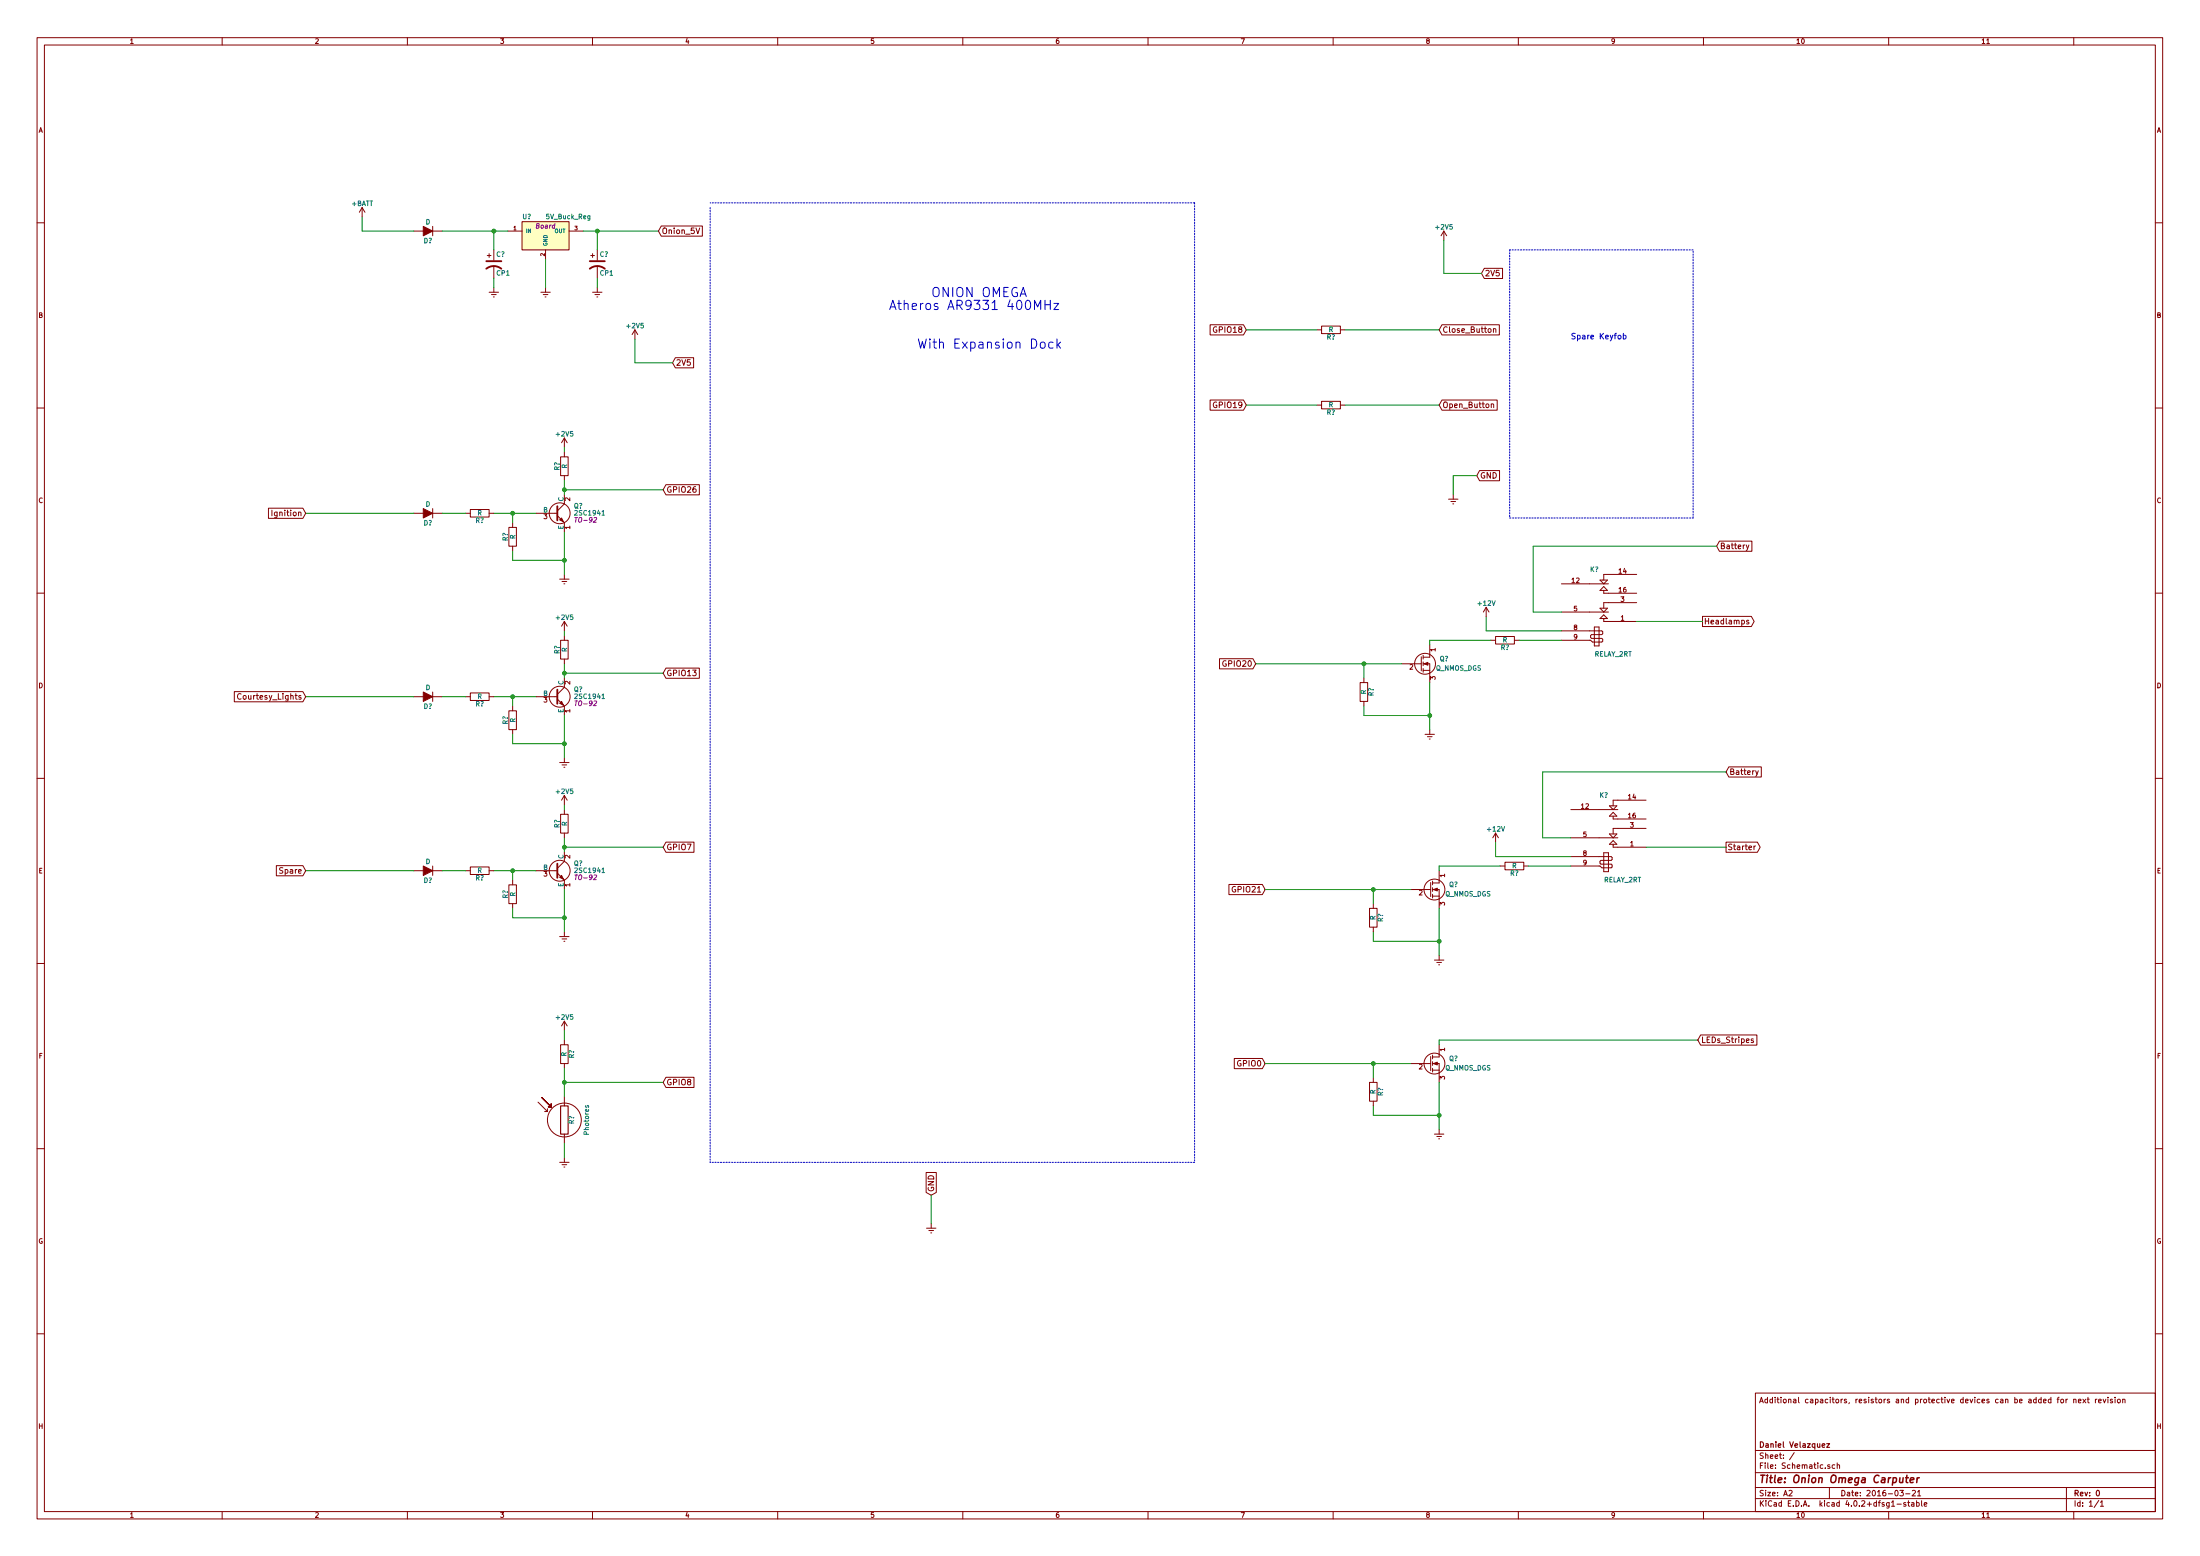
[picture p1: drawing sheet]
EESchema Schematic File Version 2
LIBS:power
LIBS:device
LIBS:transistors
LIBS:conn
LIBS:linear
LIBS:regul
LIBS:74xx
LIBS:cmos4000
LIBS:adc-dac
LIBS:memory
LIBS:xilinx
LIBS:microcontrollers
LIBS:dsp
LIBS:microchip
LIBS:analog_switches
LIBS:motorola
LIBS:texas
LIBS:intel
LIBS:audio
LIBS:interface
LIBS:digital-audio
LIBS:philips
LIBS:display
LIBS:cypress
LIBS:siliconi
LIBS:opto
LIBS:atmel
LIBS:contrib
LIBS:valves
EELAYER 25 0
EELAYER END
$Descr A2 23386 16535
encoding utf-8
Sheet 1 1
Title "Onion Omega Carputer"
Date "2016-03-21"
Rev "0"
Comp "Daniel Velazquez"
Comment1 ""
Comment2 ""
Comment3 ""
Comment4 "Additional capacitors, resistors and protective devices can be added for next revision"
$EndDescr
$Comp
L LM7824CT U?
U 1 1
P 5800 2500
F 0 "U?" H 5600 2700 50  0000 C CNN
F 1 "5V_Buck_Reg" H 5800 2700 50  0000 L CNN
F 2 "Board" H 5800 2600 50  0000 C CIN
F 3 "" H 5800 2500 50  0000 C CNN
	1    5800 2500
	1    0    0    -1  
$EndComp
$Comp
L D D?
U 1 1
P 4550 2450
F 0 "D?" H 4550 2550 50  0000 C CNN
F 1 "D" H 4550 2350 50  0000 C CNN
F 2 "" H 4550 2450 50  0000 C CNN
F 3 "" H 4550 2450 50  0000 C CNN
	1    4550 2450
	-1   0    0    1   
$EndComp
$Comp
L CP1 C?
U 1 1
P 5250 2800
F 0 "C?" H 5275 2900 50  0000 L CNN
F 1 "CP1" H 5275 2700 50  0000 L CNN
F 2 "" H 5250 2800 50  0000 C CNN
F 3 "" H 5250 2800 50  0000 C CNN
	1    5250 2800
	1    0    0    -1  
$EndComp
$Comp
L CP1 C?
U 1 1
P 6350 2800
F 0 "C?" H 6375 2900 50  0000 L CNN
F 1 "CP1" H 6375 2700 50  0000 L CNN
F 2 "" H 6350 2800 50  0000 C CNN
F 3 "" H 6350 2800 50  0000 C CNN
	1    6350 2800
	1    0    0    -1  
$EndComp
Text GLabel 7000 2450 2    60   Input ~ 0
Onion_5V
$Comp
L GNDREF #PWR?
U 1 1
P 5250 3050
F 0 "#PWR?" H 5250 2800 50  0001 C CNN
F 1 "GNDREF" H 5250 2900 50  0001 C CNN
F 2 "" H 5250 3050 50  0000 C CNN
F 3 "" H 5250 3050 50  0000 C CNN
	1    5250 3050
	1    0    0    -1  
$EndComp
$Comp
L GNDREF #PWR?
U 1 1
P 6350 3050
F 0 "#PWR?" H 6350 2800 50  0001 C CNN
F 1 "GNDREF" H 6350 2900 50  0001 C CNN
F 2 "" H 6350 3050 50  0000 C CNN
F 3 "" H 6350 3050 50  0000 C CNN
	1    6350 3050
	1    0    0    -1  
$EndComp
$Comp
L +BATT #PWR?
U 1 1
P 3850 2300
F 0 "#PWR?" H 3850 2150 50  0001 C CNN
F 1 "+BATT" H 3850 2440 50  0000 C CNN
F 2 "" H 3850 2300 50  0000 C CNN
F 3 "" H 3850 2300 50  0000 C CNN
	1    3850 2300
	1    0    0    -1  
$EndComp
$Comp
L D D?
U 1 1
P 4550 5450
F 0 "D?" H 4550 5550 50  0000 C CNN
F 1 "D" H 4550 5350 50  0000 C CNN
F 2 "" H 4550 5450 50  0000 C CNN
F 3 "" H 4550 5450 50  0000 C CNN
	1    4550 5450
	-1   0    0    1   
$EndComp
$Comp
L R R?
U 1 1
P 5100 5450
F 0 "R?" V 5180 5450 50  0000 C CNN
F 1 "R" V 5100 5450 50  0000 C CNN
F 2 "" V 5030 5450 50  0000 C CNN
F 3 "" H 5100 5450 50  0000 C CNN
	1    5100 5450
	0    1    1    0   
$EndComp
$Comp
L R R?
U 1 1
P 5450 5700
F 0 "R?" V 5530 5700 50  0000 C CNN
F 1 "R" V 5450 5700 50  0000 C CNN
F 2 "" V 5380 5700 50  0000 C CNN
F 3 "" H 5450 5700 50  0000 C CNN
	1    5450 5700
	-1   0    0    1   
$EndComp
$Comp
L 2SC1941 Q?
U 1 1
P 5900 5450
F 0 "Q?" H 6100 5525 50  0000 L CNN
F 1 "2SC1941" H 6100 5450 50  0000 L CNN
F 2 "TO-92" H 6100 5375 50  0000 L CIN
F 3 "" H 5900 5450 50  0000 L CNN
	1    5900 5450
	1    0    0    -1  
$EndComp
$Comp
L GNDREF #PWR?
U 1 1
P 6000 6100
F 0 "#PWR?" H 6000 5850 50  0001 C CNN
F 1 "GNDREF" H 6000 5950 50  0001 C CNN
F 2 "" H 6000 6100 50  0000 C CNN
F 3 "" H 6000 6100 50  0000 C CNN
	1    6000 6100
	1    0    0    -1  
$EndComp
$Comp
L R R?
U 1 1
P 6000 4950
F 0 "R?" V 6080 4950 50  0000 C CNN
F 1 "R" V 6000 4950 50  0000 C CNN
F 2 "" V 5930 4950 50  0000 C CNN
F 3 "" H 6000 4950 50  0000 C CNN
	1    6000 4950
	-1   0    0    1   
$EndComp
$Comp
L +2V5 #PWR?
U 1 1
P 6000 4750
F 0 "#PWR?" H 6000 4600 50  0001 C CNN
F 1 "+2V5" H 6000 4890 50  0000 C CNN
F 2 "" H 6000 4750 50  0000 C CNN
F 3 "" H 6000 4750 50  0000 C CNN
	1    6000 4750
	1    0    0    -1  
$EndComp
Text GLabel 7050 5200 2    60   Input ~ 0
GPIO26
$Comp
L D D?
U 1 1
P 4550 7400
F 0 "D?" H 4550 7500 50  0000 C CNN
F 1 "D" H 4550 7300 50  0000 C CNN
F 2 "" H 4550 7400 50  0000 C CNN
F 3 "" H 4550 7400 50  0000 C CNN
	1    4550 7400
	-1   0    0    1   
$EndComp
$Comp
L R R?
U 1 1
P 5100 7400
F 0 "R?" V 5180 7400 50  0000 C CNN
F 1 "R" V 5100 7400 50  0000 C CNN
F 2 "" V 5030 7400 50  0000 C CNN
F 3 "" H 5100 7400 50  0000 C CNN
	1    5100 7400
	0    1    1    0   
$EndComp
$Comp
L R R?
U 1 1
P 5450 7650
F 0 "R?" V 5530 7650 50  0000 C CNN
F 1 "R" V 5450 7650 50  0000 C CNN
F 2 "" V 5380 7650 50  0000 C CNN
F 3 "" H 5450 7650 50  0000 C CNN
	1    5450 7650
	-1   0    0    1   
$EndComp
$Comp
L 2SC1941 Q?
U 1 1
P 5900 7400
F 0 "Q?" H 6100 7475 50  0000 L CNN
F 1 "2SC1941" H 6100 7400 50  0000 L CNN
F 2 "TO-92" H 6100 7325 50  0000 L CIN
F 3 "" H 5900 7400 50  0000 L CNN
	1    5900 7400
	1    0    0    -1  
$EndComp
$Comp
L GNDREF #PWR?
U 1 1
P 6000 8050
F 0 "#PWR?" H 6000 7800 50  0001 C CNN
F 1 "GNDREF" H 6000 7900 50  0001 C CNN
F 2 "" H 6000 8050 50  0000 C CNN
F 3 "" H 6000 8050 50  0000 C CNN
	1    6000 8050
	1    0    0    -1  
$EndComp
$Comp
L R R?
U 1 1
P 6000 6900
F 0 "R?" V 6080 6900 50  0000 C CNN
F 1 "R" V 6000 6900 50  0000 C CNN
F 2 "" V 5930 6900 50  0000 C CNN
F 3 "" H 6000 6900 50  0000 C CNN
	1    6000 6900
	-1   0    0    1   
$EndComp
$Comp
L +2V5 #PWR?
U 1 1
P 6000 6700
F 0 "#PWR?" H 6000 6550 50  0001 C CNN
F 1 "+2V5" H 6000 6840 50  0000 C CNN
F 2 "" H 6000 6700 50  0000 C CNN
F 3 "" H 6000 6700 50  0000 C CNN
	1    6000 6700
	1    0    0    -1  
$EndComp
Text GLabel 7050 7150 2    60   Input ~ 0
GPIO13
$Comp
L D D?
U 1 1
P 4550 9250
F 0 "D?" H 4550 9350 50  0000 C CNN
F 1 "D" H 4550 9150 50  0000 C CNN
F 2 "" H 4550 9250 50  0000 C CNN
F 3 "" H 4550 9250 50  0000 C CNN
	1    4550 9250
	-1   0    0    1   
$EndComp
$Comp
L R R?
U 1 1
P 5100 9250
F 0 "R?" V 5180 9250 50  0000 C CNN
F 1 "R" V 5100 9250 50  0000 C CNN
F 2 "" V 5030 9250 50  0000 C CNN
F 3 "" H 5100 9250 50  0000 C CNN
	1    5100 9250
	0    1    1    0   
$EndComp
$Comp
L R R?
U 1 1
P 5450 9500
F 0 "R?" V 5530 9500 50  0000 C CNN
F 1 "R" V 5450 9500 50  0000 C CNN
F 2 "" V 5380 9500 50  0000 C CNN
F 3 "" H 5450 9500 50  0000 C CNN
	1    5450 9500
	-1   0    0    1   
$EndComp
$Comp
L 2SC1941 Q?
U 1 1
P 5900 9250
F 0 "Q?" H 6100 9325 50  0000 L CNN
F 1 "2SC1941" H 6100 9250 50  0000 L CNN
F 2 "TO-92" H 6100 9175 50  0000 L CIN
F 3 "" H 5900 9250 50  0000 L CNN
	1    5900 9250
	1    0    0    -1  
$EndComp
$Comp
L GNDREF #PWR?
U 1 1
P 6000 9900
F 0 "#PWR?" H 6000 9650 50  0001 C CNN
F 1 "GNDREF" H 6000 9750 50  0001 C CNN
F 2 "" H 6000 9900 50  0000 C CNN
F 3 "" H 6000 9900 50  0000 C CNN
	1    6000 9900
	1    0    0    -1  
$EndComp
$Comp
L R R?
U 1 1
P 6000 8750
F 0 "R?" V 6080 8750 50  0000 C CNN
F 1 "R" V 6000 8750 50  0000 C CNN
F 2 "" V 5930 8750 50  0000 C CNN
F 3 "" H 6000 8750 50  0000 C CNN
	1    6000 8750
	-1   0    0    1   
$EndComp
$Comp
L +2V5 #PWR?
U 1 1
P 6000 8550
F 0 "#PWR?" H 6000 8400 50  0001 C CNN
F 1 "+2V5" H 6000 8690 50  0000 C CNN
F 2 "" H 6000 8550 50  0000 C CNN
F 3 "" H 6000 8550 50  0000 C CNN
	1    6000 8550
	1    0    0    -1  
$EndComp
Text GLabel 7050 9000 2    60   Input ~ 0
GPIO7
Text Notes 9450 3700 0    98   ~ 0
      ONION OMEGA\nAtheros AR9331 400MHz\n\n \n    With Expansion Dock
Text GLabel 7150 3850 2    60   Input ~ 0
2V5
$Comp
L +2V5 #PWR?
U 1 1
P 6750 3600
F 0 "#PWR?" H 6750 3450 50  0001 C CNN
F 1 "+2V5" H 6750 3740 50  0000 C CNN
F 2 "" H 6750 3600 50  0000 C CNN
F 3 "" H 6750 3600 50  0000 C CNN
	1    6750 3600
	1    0    0    -1  
$EndComp
$Comp
L Photores R?
U 1 1
P 6000 11900
F 0 "R?" V 6080 11900 50  0000 C CNN
F 1 "Photores" V 6210 11900 50  0000 C TNN
F 2 "" V 5930 11900 50  0000 C CNN
F 3 "" H 6000 11900 50  0000 C CNN
	1    6000 11900
	1    0    0    -1  
$EndComp
$Comp
L R R?
U 1 1
P 6000 11200
F 0 "R?" V 6080 11200 50  0000 C CNN
F 1 "R" V 6000 11200 50  0000 C CNN
F 2 "" V 5930 11200 50  0000 C CNN
F 3 "" H 6000 11200 50  0000 C CNN
	1    6000 11200
	1    0    0    -1  
$EndComp
$Comp
L +2V5 #PWR?
U 1 1
P 6000 10950
F 0 "#PWR?" H 6000 10800 50  0001 C CNN
F 1 "+2V5" H 6000 11090 50  0000 C CNN
F 2 "" H 6000 10950 50  0000 C CNN
F 3 "" H 6000 10950 50  0000 C CNN
	1    6000 10950
	1    0    0    -1  
$EndComp
Text GLabel 7050 11500 2    60   Input ~ 0
GPIO8
$Comp
L GNDREF #PWR?
U 1 1
P 6000 12300
F 0 "#PWR?" H 6000 12050 50  0001 C CNN
F 1 "GNDREF" H 6000 12150 50  0001 C CNN
F 2 "" H 6000 12300 50  0000 C CNN
F 3 "" H 6000 12300 50  0000 C CNN
	1    6000 12300
	1    0    0    -1  
$EndComp
Text GLabel 13250 3500 0    60   Input ~ 0
GPIO18
Text GLabel 13250 4300 0    60   Input ~ 0
GPIO19
Text GLabel 13350 7050 0    60   Input ~ 0
GPIO20
Text GLabel 13450 11300 0    60   Input ~ 0
GPIO0
$Comp
L R R?
U 1 1
P 14150 3500
F 0 "R?" V 14230 3500 50  0000 C CNN
F 1 "R" V 14150 3500 50  0000 C CNN
F 2 "" V 14080 3500 50  0000 C CNN
F 3 "" H 14150 3500 50  0000 C CNN
	1    14150 3500
	0    1    1    0   
$EndComp
$Comp
L R R?
U 1 1
P 14150 4300
F 0 "R?" V 14230 4300 50  0000 C CNN
F 1 "R" V 14150 4300 50  0000 C CNN
F 2 "" V 14080 4300 50  0000 C CNN
F 3 "" H 14150 4300 50  0000 C CNN
	1    14150 4300
	0    1    1    0   
$EndComp
Text GLabel 15300 3500 2    60   Input ~ 0
Close_Button
Text GLabel 15300 4300 2    60   Input ~ 0
Open_Button
Text GLabel 15750 2900 2    60   Input ~ 0
2V5
$Comp
L +2V5 #PWR?
U 1 1
P 15350 2550
F 0 "#PWR?" H 15350 2400 50  0001 C CNN
F 1 "+2V5" H 15350 2690 50  0000 C CNN
F 2 "" H 15350 2550 50  0000 C CNN
F 3 "" H 15350 2550 50  0000 C CNN
	1    15350 2550
	1    0    0    -1  
$EndComp
Text Notes 16700 3600 0    60   ~ 0
Spare Keyfob
$Comp
L GNDREF #PWR?
U 1 1
P 15450 5250
F 0 "#PWR?" H 15450 5000 50  0001 C CNN
F 1 "GNDREF" H 15450 5100 50  0001 C CNN
F 2 "" H 15450 5250 50  0000 C CNN
F 3 "" H 15450 5250 50  0000 C CNN
	1    15450 5250
	1    0    0    -1  
$EndComp
Text GLabel 15700 5050 2    60   Input ~ 0
GND
$Comp
L R R?
U 1 1
P 14500 7350
F 0 "R?" V 14580 7350 50  0000 C CNN
F 1 "R" V 14500 7350 50  0000 C CNN
F 2 "" V 14430 7350 50  0000 C CNN
F 3 "" H 14500 7350 50  0000 C CNN
	1    14500 7350
	1    0    0    -1  
$EndComp
$Comp
L Q_NMOS_DGS Q?
U 1 1
P 15100 7050
F 0 "Q?" H 15400 7100 50  0000 R CNN
F 1 "Q_NMOS_DGS" H 15750 7000 50  0000 R CNN
F 2 "" H 15300 7150 50  0000 C CNN
F 3 "" H 15100 7050 50  0000 C CNN
	1    15100 7050
	1    0    0    -1  
$EndComp
$Comp
L GNDREF #PWR?
U 1 1
P 15200 7750
F 0 "#PWR?" H 15200 7500 50  0001 C CNN
F 1 "GNDREF" H 15200 7600 50  0001 C CNN
F 2 "" H 15200 7750 50  0000 C CNN
F 3 "" H 15200 7750 50  0000 C CNN
	1    15200 7750
	1    0    0    -1  
$EndComp
$Comp
L RELAY_2RT K?
U 1 1
P 17000 6450
F 0 "K?" H 16950 6850 50  0000 C CNN
F 1 "RELAY_2RT" H 17150 5950 50  0000 C CNN
F 2 "" H 17000 6450 50  0000 C CNN
F 3 "" H 17000 6450 50  0000 C CNN
	1    17000 6450
	1    0    0    -1  
$EndComp
Wire Wire Line
	5250 2650 5250 2450
Connection ~ 5250 2450
Wire Wire Line
	6200 2450 7000 2450
Wire Wire Line
	6350 2450 6350 2650
Wire Wire Line
	4700 2450 5400 2450
Connection ~ 6350 2450
Wire Wire Line
	6350 3050 6350 2950
Wire Wire Line
	5250 3050 5250 2950
Wire Wire Line
	3850 2300 3850 2450
Wire Wire Line
	3850 2450 4400 2450
Wire Wire Line
	3250 5450 4400 5450
Wire Wire Line
	4700 5450 4950 5450
Wire Wire Line
	5250 5450 5700 5450
Wire Wire Line
	5450 5450 5450 5550
Connection ~ 5450 5450
Wire Wire Line
	5450 5850 5450 5950
Wire Wire Line
	5450 5950 6000 5950
Wire Wire Line
	6000 5650 6000 6100
Connection ~ 6000 5950
Wire Wire Line
	6000 5100 6000 5250
Wire Wire Line
	6000 4800 6000 4750
Wire Wire Line
	7050 5200 6000 5200
Connection ~ 6000 5200
Wire Wire Line
	3250 7400 4400 7400
Wire Wire Line
	4700 7400 4950 7400
Wire Wire Line
	5250 7400 5700 7400
Wire Wire Line
	5450 7400 5450 7500
Connection ~ 5450 7400
Wire Wire Line
	5450 7800 5450 7900
Wire Wire Line
	5450 7900 6000 7900
Wire Wire Line
	6000 7600 6000 8050
Connection ~ 6000 7900
Wire Wire Line
	6000 7050 6000 7200
Wire Wire Line
	6000 6750 6000 6700
Wire Wire Line
	7050 7150 6000 7150
Connection ~ 6000 7150
Wire Wire Line
	3250 9250 4400 9250
Wire Wire Line
	4700 9250 4950 9250
Wire Wire Line
	5250 9250 5700 9250
Wire Wire Line
	5450 9250 5450 9350
Connection ~ 5450 9250
Wire Wire Line
	5450 9650 5450 9750
Wire Wire Line
	5450 9750 6000 9750
Wire Wire Line
	6000 9450 6000 9900
Connection ~ 6000 9750
Wire Wire Line
	6000 8900 6000 9050
Wire Wire Line
	6000 8600 6000 8550
Wire Wire Line
	7050 9000 6000 9000
Connection ~ 6000 9000
Wire Notes Line
	7550 2200 7550 12350
Wire Notes Line
	12700 2150 12700 12350
Wire Notes Line
	12700 2150 7550 2150
Wire Notes Line
	12700 12350 7550 12350
Wire Wire Line
	7150 3850 6750 3850
Wire Wire Line
	6750 3850 6750 3600
Wire Wire Line
	6000 11050 6000 10950
Wire Wire Line
	6000 11350 6000 11650
Wire Wire Line
	7050 11500 6000 11500
Connection ~ 6000 11500
Wire Wire Line
	6000 12300 6000 12150
Wire Wire Line
	13250 4300 14000 4300
Wire Wire Line
	13250 3500 14000 3500
Wire Wire Line
	14300 3500 15300 3500
Wire Wire Line
	14300 4300 15300 4300
Wire Wire Line
	15350 2550 15350 2900
Wire Wire Line
	15350 2900 15750 2900
Wire Notes Line
	16050 2650 16050 5500
Wire Notes Line
	16050 5500 18000 5500
Wire Notes Line
	18000 5500 18000 2650
Wire Notes Line
	18000 2650 16050 2650
Wire Wire Line
	15450 5250 15450 5050
Wire Wire Line
	15450 5050 15700 5050
Wire Wire Line
	13350 7050 14900 7050
Wire Wire Line
	14500 7200 14500 7050
Connection ~ 14500 7050
Wire Wire Line
	15200 7250 15200 7750
Wire Wire Line
	15200 7600 14500 7600
Wire Wire Line
	14500 7600 14500 7500
Connection ~ 15200 7600
$Comp
L R R?
U 1 1
P 16000 6800
F 0 "R?" V 16080 6800 50  0000 C CNN
F 1 "R" V 16000 6800 50  0000 C CNN
F 2 "" V 15930 6800 50  0000 C CNN
F 3 "" H 16000 6800 50  0000 C CNN
	1    16000 6800
	0    1    1    0   
$EndComp
Wire Wire Line
	16600 6800 16150 6800
Wire Wire Line
	15850 6800 15200 6800
Wire Wire Line
	15200 6800 15200 6850
$Comp
L +12V #PWR?
U 1 1
P 15800 6550
F 0 "#PWR?" H 15800 6400 50  0001 C CNN
F 1 "+12V" H 15800 6690 50  0000 C CNN
F 2 "" H 15800 6550 50  0000 C CNN
F 3 "" H 15800 6550 50  0000 C CNN
	1    15800 6550
	1    0    0    -1  
$EndComp
Wire Wire Line
	16600 6700 15800 6700
Wire Wire Line
	15800 6700 15800 6550
Text GLabel 18100 6600 2    60   Output ~ 0
Headlamps
Text GLabel 18250 5800 2    60   Input ~ 0
Battery
Wire Wire Line
	18250 5800 16300 5800
Wire Wire Line
	16300 5800 16300 6500
Wire Wire Line
	16300 6500 16600 6500
Wire Wire Line
	17400 6600 18100 6600
Text GLabel 13450 9450 0    60   Input ~ 0
GPIO21
$Comp
L R R?
U 1 1
P 14600 9750
F 0 "R?" V 14680 9750 50  0000 C CNN
F 1 "R" V 14600 9750 50  0000 C CNN
F 2 "" V 14530 9750 50  0000 C CNN
F 3 "" H 14600 9750 50  0000 C CNN
	1    14600 9750
	1    0    0    -1  
$EndComp
$Comp
L Q_NMOS_DGS Q?
U 1 1
P 15200 9450
F 0 "Q?" H 15500 9500 50  0000 R CNN
F 1 "Q_NMOS_DGS" H 15850 9400 50  0000 R CNN
F 2 "" H 15400 9550 50  0000 C CNN
F 3 "" H 15200 9450 50  0000 C CNN
	1    15200 9450
	1    0    0    -1  
$EndComp
$Comp
L GNDREF #PWR?
U 1 1
P 15300 10150
F 0 "#PWR?" H 15300 9900 50  0001 C CNN
F 1 "GNDREF" H 15300 10000 50  0001 C CNN
F 2 "" H 15300 10150 50  0000 C CNN
F 3 "" H 15300 10150 50  0000 C CNN
	1    15300 10150
	1    0    0    -1  
$EndComp
$Comp
L RELAY_2RT K?
U 1 1
P 17100 8850
F 0 "K?" H 17050 9250 50  0000 C CNN
F 1 "RELAY_2RT" H 17250 8350 50  0000 C CNN
F 2 "" H 17100 8850 50  0000 C CNN
F 3 "" H 17100 8850 50  0000 C CNN
	1    17100 8850
	1    0    0    -1  
$EndComp
Wire Wire Line
	13450 9450 15000 9450
Wire Wire Line
	14600 9600 14600 9450
Connection ~ 14600 9450
Wire Wire Line
	15300 9650 15300 10150
Wire Wire Line
	15300 10000 14600 10000
Wire Wire Line
	14600 10000 14600 9900
Connection ~ 15300 10000
$Comp
L R R?
U 1 1
P 16100 9200
F 0 "R?" V 16180 9200 50  0000 C CNN
F 1 "R" V 16100 9200 50  0000 C CNN
F 2 "" V 16030 9200 50  0000 C CNN
F 3 "" H 16100 9200 50  0000 C CNN
	1    16100 9200
	0    1    1    0   
$EndComp
Wire Wire Line
	16700 9200 16250 9200
Wire Wire Line
	15950 9200 15300 9200
Wire Wire Line
	15300 9200 15300 9250
$Comp
L +12V #PWR?
U 1 1
P 15900 8950
F 0 "#PWR?" H 15900 8800 50  0001 C CNN
F 1 "+12V" H 15900 9090 50  0000 C CNN
F 2 "" H 15900 8950 50  0000 C CNN
F 3 "" H 15900 8950 50  0000 C CNN
	1    15900 8950
	1    0    0    -1  
$EndComp
Wire Wire Line
	16700 9100 15900 9100
Wire Wire Line
	15900 9100 15900 8950
Text GLabel 18350 9000 2    60   Output ~ 0
Starter
Text GLabel 18350 8200 2    60   Input ~ 0
Battery
Wire Wire Line
	18350 8200 16400 8200
Wire Wire Line
	16400 8200 16400 8900
Wire Wire Line
	16400 8900 16700 8900
Wire Wire Line
	17500 9000 18350 9000
$Comp
L R R?
U 1 1
P 14600 11600
F 0 "R?" V 14680 11600 50  0000 C CNN
F 1 "R" V 14600 11600 50  0000 C CNN
F 2 "" V 14530 11600 50  0000 C CNN
F 3 "" H 14600 11600 50  0000 C CNN
	1    14600 11600
	1    0    0    -1  
$EndComp
$Comp
L Q_NMOS_DGS Q?
U 1 1
P 15200 11300
F 0 "Q?" H 15500 11350 50  0000 R CNN
F 1 "Q_NMOS_DGS" H 15850 11250 50  0000 R CNN
F 2 "" H 15400 11400 50  0000 C CNN
F 3 "" H 15200 11300 50  0000 C CNN
	1    15200 11300
	1    0    0    -1  
$EndComp
$Comp
L GNDREF #PWR?
U 1 1
P 15300 12000
F 0 "#PWR?" H 15300 11750 50  0001 C CNN
F 1 "GNDREF" H 15300 11850 50  0001 C CNN
F 2 "" H 15300 12000 50  0000 C CNN
F 3 "" H 15300 12000 50  0000 C CNN
	1    15300 12000
	1    0    0    -1  
$EndComp
Wire Wire Line
	13450 11300 15000 11300
Wire Wire Line
	14600 11450 14600 11300
Connection ~ 14600 11300
Wire Wire Line
	15300 11500 15300 12000
Wire Wire Line
	15300 11850 14600 11850
Wire Wire Line
	14600 11850 14600 11750
Connection ~ 15300 11850
Wire Wire Line
	15300 11050 18050 11050
Wire Wire Line
	15300 11050 15300 11100
Text GLabel 18050 11050 2    60   Input ~ 0
LEDs_Stripes
$Comp
L GNDREF #PWR?
U 1 1
P 9900 13000
F 0 "#PWR?" H 9900 12750 50  0001 C CNN
F 1 "GNDREF" H 9900 12850 50  0001 C CNN
F 2 "" H 9900 13000 50  0000 C CNN
F 3 "" H 9900 13000 50  0000 C CNN
	1    9900 13000
	1    0    0    -1  
$EndComp
Text GLabel 9900 12700 1    60   Input ~ 0
GND
Wire Wire Line
	9900 13000 9900 12700
Text GLabel 3250 5450 0    60   Input ~ 0
Ignition
Text GLabel 3250 7400 0    60   Input ~ 0
Courtesy_Lights
Text GLabel 3250 9250 0    60   Input ~ 0
Spare
$Comp
L GNDREF #PWR?
U 1 1
P 5800 3050
F 0 "#PWR?" H 5800 2800 50  0001 C CNN
F 1 "GNDREF" H 5800 2900 50  0001 C CNN
F 2 "" H 5800 3050 50  0000 C CNN
F 3 "" H 5800 3050 50  0000 C CNN
	1    5800 3050
	1    0    0    -1  
$EndComp
Wire Wire Line
	5800 3050 5800 2750
$EndSCHEMATC
